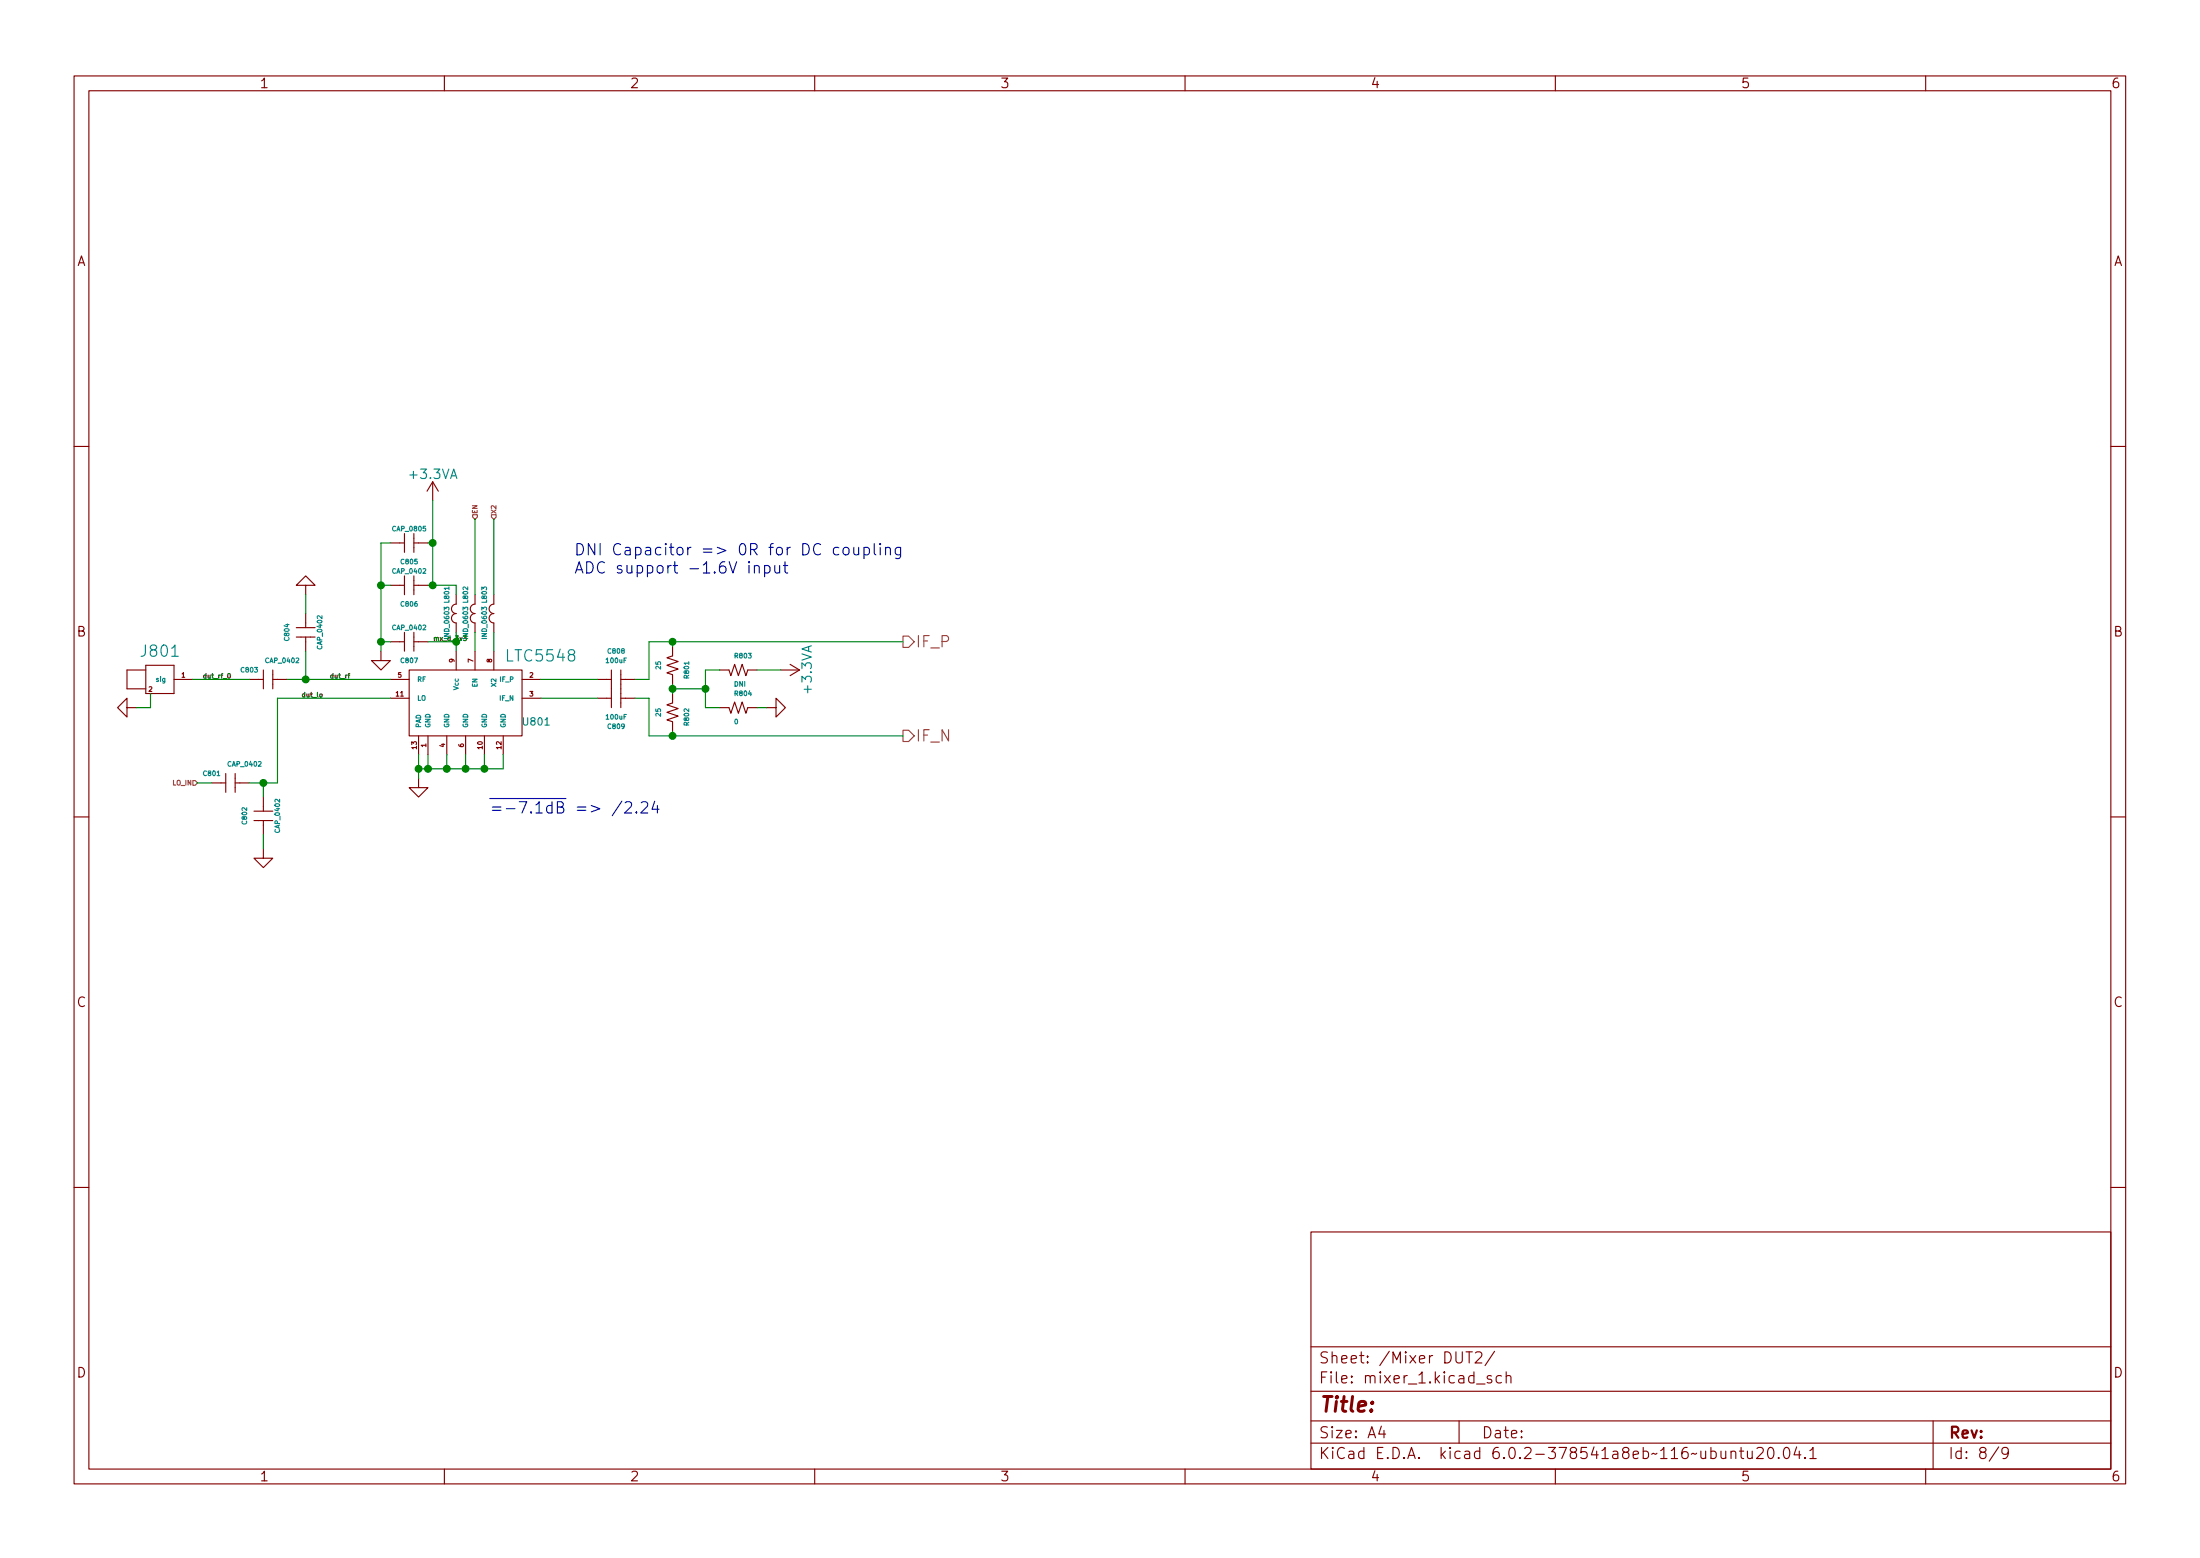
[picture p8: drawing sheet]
<svg xmlns="http://www.w3.org/2000/svg" width="297mm" height="210mm" viewBox="0 0 297 210" stroke-linecap="round" stroke-linejoin="round" font-family="sans-serif">
<g fill="none" stroke="#840000" stroke-width=".15">
<path d="M10 10.2h277v190.1h-277zM12 12.2h273v186.1h-273zM60 10.2v2M110 10.2v2M160 10.2v2M210 10.2v2M260 10.2v2M10 60.2h2M41.3 79h1.2l-1.2-1.3-1.3 1.3h1.3v1.3M52.7 73.3h1.9M52.7 79h1.9M54.6 72v2.5"/>
<path d="M54.6 77.7v2.6M55.9 72v2.5M55.9 77.7v2.6M55.9 73.3h1.9M55.9 79h1.9M58.4 65l-.7 1.3M58.4 65v2.6M58.4 65l.8 1.3M285 60.2h2M17.1 93h2.6zM17.1 90.4v2.6zM17.1 90.4h2.6z"/>
<path d="M17.1 95.5v-1.3l-1.2 1.3 1.2 1.3v-1.3h1.3M19.7 93.6h3.8zM19.7 89.8v3.8zM19.7 89.8h3.8zM23.5 89.8v3.8zM23.5 91.7h2.5M33.7 91.7h1.9M35.6 90.4v2.6M36.8 91.7h1.9M36.8 90.4v2.6M40 84.7h2.5M40 86h2.5"/>
<path d="M41.3 82.8v1.9M41.3 86v1.9M51.4 87.9v1.2h1.3l-1.3 1.3-1.2-1.3h1.2M52.7 94.2h2.5M52.7 91.7h2.5M52.7 86.6h1.9M54.6 85.3v2.6M55.2 90.4h15.3v8.9h-15.3zM55.9 86.6h1.9M55.9 85.3v2.6M56.5 99.3v2.5M57.8 99.3v2.5"/>
<path d="M60.3 99.3v2.5M61.6 80.3v1.2a.64 .64 0 0 0-.6 .7 .64 .64 0 0 0 .6 .6 .64 .64 0 0 0-.6 .6 .64 .64 0 0 0 .6 .7v1.2M61.6 87.9v2.5M62.9 99.3v2.5M64.1 80.3v1.2a.64 .64 0 0 0-.6 .7 .64 .64 0 0 0 .6 .6 .64 .64 0 0 0-.6 .6 .64 .64 0 0 0 .6 .7v1.2M64.1 87.9v2.5M65.4 99.3v2.5M66.7 80.3v1.2a.64 .64 0 0 0-.7 .7 .64 .64 0 0 0 .7 .6 .64 .64 0 0 0-.7 .6 .64 .64 0 0 0 .7 .7v1.2M66.7 87.9v2.5M67.9 99.3v2.5M70.5 94.2h2.5M70.5 91.7h2.5"/>
<path d="M80.6 94.2h1.9M80.6 91.7h1.9M82.5 90.4v5.1M83.8 94.2h1.9M83.8 90.4v5.1M83.8 91.7h1.9M90.8 93.6v1.3l-.8 .2 1.6 .5-1.6 .5 1.6 .5-1.6 .5 .8 .3v1.3M90.8 87.2v1.3l-.8 .3 1.6 .5-1.6 .5 1.6 .5-1.6 .5 .8 .3v1.2M97.2 90.4h1.2l.3 .8 .5-1.5 .5 1.5 .5-1.5 .5 1.5 .3-.8h1.2M97.2 95.5h1.2l.3 .8 .5-1.6 .5 1.6 .5-1.6 .5 1.6 .3-.8h1.2M103.5 95.5h1.3v-1.3l1.2 1.3-1.2 1.3v-1.3M105.4 90.4h2.5"/>
<path d="M106.7 89.7l1.2 .7M107.9 90.4l-1.2 .8M10 110.2h2M28.6 105.7h1.9M30.5 104.4v2.5M31.7 105.7h2M31.7 104.4v2.5M34.3 109.5h2.5M34.3 110.7h2.5M35.6 114.5v1.3h1.2l-1.2 1.3-1.3-1.3h1.3M35.6 107.6v1.9M35.6 110.7v1.9"/>
<path d="M56.5 105v1.3h1.3l-1.3 1.3-1.3-1.3h1.3M285 110.2h2M10 160.2h2M177 166.3h108v32h-108zM285 160.2h2M60 198.3v2M110 198.3v2M160 198.3v2M177 194.8h108M177 191.8h108M177 187.8h108M177 181.8h108"/>
<path d="M186.5 192.5l-.4 1h1M186.9 193v1M197 191.8v3M197.9 182.4h.9M198.4 182.4v1.5M199.2 182.6l.2-.2 .5 .1a.41 .41 0 0 1 .1 .6l-.9 .8h1M199.4 186.8h1.1M201.4 185.7l-.4-.1-.2 .2 .1 .3 .5 .1v.1v.3h-.2h-.4M201.8 182.4l-1.3 1.9M202.7 185.7l-.4-.1-.3 .3v.4l.1 .3h.2h.4M203.4 185.8a.37 .37 0 0 1 .6 0v.8M203.4 185.1v1.5"/>
<path d="M210 198.3v2M233.7 196a.37 .37 0 0 1 .7 0v.8M233.7 195.8v1M234.9 195.8h.5M235.1 195.3v1.3v.2h.3M235.9 195.8l.1 1a.41 .41 0 0 0 .6-.1M236.6 195.8v1M237.2 195.5l.2-.2 .5 .1a.41 .41 0 0 1 .1 .6l-.9 .8h1M238.8 195.5a.36 .36 0 0 1 .4-.2 .36 .36 0 0 1 .2 .3 .77 .77 0 0 1-.4 1.2 .91 .91 0 0 1-.2-1.3zM240.1 196.7l.1 .1h-.1v-.1v.1M241 195.4a.36 .36 0 0 1 .6 .2 .77 .77 0 0 1-.5 1.2 1 1 0 0 1-.1-1.4zM242.6 195.3l-.4 1h.9"/>
<path d="M242.9 195.8v1M243.7 196.7l.1 .1h-.1h-.1l.1-.1v.1M244.4 195.8l.4-.5v1.5M244.4 196.8h.8M260 198.3v2M261 191.8v6.5M269.9 195.3l-1.3 1.9M271.2 196l-.3 .3h-.3l-.3-.3v-.4l.1-.2 .5-.1 .2 .2a.99 .99 0 0 1-.4 1.3h-.3"/>
</g>
<path d="M63.8 69.5h.7v.3l-.4 .3-.3-.3zM66.4 69.5h.6v.3l-.3 .3-.3-.3zM121.9 98.5h.8l.7 .8-.7 .8h-.8zM121.9 85.8h.8l.7 .8-.7 .8h-.8zM26 105.3h.4l.3 .4-.3 .3h-.4z" fill="none" stroke="#848400" stroke-width=".15"/>
<path d="M30.8 90.9h.1a.31 .31 0 0 1 .2 .3 .31 .31 0 0 1-.3 .3l-.1-.2zM43.2 93.7l.2-.1 .1 .2-.1 .3-.2-.2zM47 91.1h.2M47.2 90.9l-.1 .1v.5M62.6 85.8h.4l-.2 .3h.1v.3h-.3" fill="none" stroke="#000" stroke-width=".15"/>
<g fill="none" stroke="#0000c2" stroke-width=".15">
<path d="M101.9 76.5a.38 .38 0 0 1 .6 0v.8M101.9 76.3v1M103.2 76.4l.5-.1 .3 .3v.4l-.2 .3h-.1h-.5M103.2 76.3v1.5M104.6 76.3l.1 1a.41 .41 0 0 0 .6-.1M105.3 76.3v1M105.8 76.3h.6M106 75.8v1.3l.1 .2h.3M113.3 73.9h-.5l-.3 .3v.4l.2 .2 .1 .1 .5-.1M114 73.9a.41 .41 0 0 1 .6 .3v.4a.41 .41 0 0 1-.4 .3 .41 .41 0 0 1-.4-.3v-.4zM115.3 73.9l.1 .9a.41 .41 0 0 0 .5-.1M115.9 73.9v1"/>
<path d="M116.7 73.9h.4l.3 .3v.4l-.2 .2-.1 .1-.4-.1M116.7 73.9v1.5M118 73.4v1.3l.3 .2M118.8 73.4v.1l.1-.1h-.1v.1M118.8 73.9v1M119.6 74a.38 .38 0 0 1 .6 .1v.8M119.6 73.9v1M121.6 73.9v1.2a.41 .41 0 0 1-.7 .2M121.6 73.9h-.4l-.3 .3v.4l.1 .2 .2 .1 .4-.1M84.4 108.3l.2-.1 .5 .1a.41 .41 0 0 1 .1 .5l-.9 .9h1M85.9 109.6h.1l-.1 .1v-.1v.1M86.6 108.3l.2-.1 .5 .1a.41 .41 0 0 1 .1 .5l-.9 .9h1"/>
<path d="M88.4 108.1l-.4 1.1h1M88.8 108.7v1"/>
</g>
<g fill="none" stroke="#008400" stroke-width=".15">
<path d="M51.4 79h1.3M52.7 73.3h-1.3v14.6M57.8 79h3.8v1.3M57.8 73.3h.6M58.4 67.6v11.4M64.1 70.1v10.2M66.7 70.1v10.2M20.3 93.6v1.9h-1.9M26 91.7h7.7M38.7 91.7h14M41.3 80.3v2.5M41.3 87.9v3.8"/>
<path d="M51.4 86.6h1.3M52.7 94.2h-15.2v11.5h-3.8M57.8 86.6h3.8M61.6 85.3v2.6M64.1 85.3v2.6M66.7 85.3v2.6M73 94.2h7.6M73 91.7h7.6M85.7 94.2h1.9v5.1h34.3M90.8 93h4.4M90.8 86.6v.6M90.8 92.3v1.3"/>
<path d="M90.8 98.7v.6M97.2 90.4h-2v5.1h2M102.2 95.5h1.3M102.2 90.4h3.2M121.9 86.6h-34.3v5.1h-1.9M26.7 105.7h1.9M35.6 105.7v1.9M35.6 112.6v1.9M56.5 101.8v3.2M57.8 101.8v2M60.3 101.8v2M62.9 101.8v2"/>
<path d="M65.4 101.8v2M67.9 101.8v2h-11.4"/>
</g>
<g fill="#008400" stroke="#008400" stroke-width=".15">
<circle cx="51.4" cy="79" r=".46"/>
<circle cx="51.4" cy="86.6" r=".46"/>
<circle cx="58.4" cy="73.3" r=".46"/>
<circle cx="61.6" cy="86.6" r=".46"/>
<circle cx="58.4" cy="79" r=".46"/>
<circle cx="90.8" cy="99.3" r=".46"/>
<circle cx="60.3" cy="103.8" r=".46"/>
<circle cx="57.8" cy="103.8" r=".46"/>
<circle cx="65.4" cy="103.8" r=".46"/>
<circle cx="62.9" cy="103.8" r=".46"/>
<circle cx="56.5" cy="103.8" r=".46"/>
<circle cx="90.8" cy="86.6" r=".46"/>
<circle cx="90.8" cy="93" r=".46"/>
<circle cx="95.2" cy="93" r=".46"/>
<circle cx="41.3" cy="91.7" r=".46"/>
<circle cx="35.6" cy="105.7" r=".46"/>
</g>
<text font-size="2.8" fill="#840000" x="178" y="190.6">Title:</text>
<g font-size="2.1" fill="#0000c2">
<text x="77.5" y="75">DNI Capacitor =&gt; 0R for DC coupling</text>
<text x="77.5" y="77.4">ADC support -1.6V input</text>
<text x="66" y="109.8">~{=-7.1dB} =&gt; /2.24</text>
</g>
<g font-size="2.1" fill="#008484">
<text x="19.2" y="88.6">J801</text>
<text x="68.6" y="89.3">LTC5548</text>
</g>
<g font-size="2.1" fill="#848400">
<text x="123.6" y="87.4">IF_P</text>
<text x="123.6" y="100.1">IF_N</text>
</g>
<g font-size="2.1" fill="#840000">
<text x="178" y="184">Sheet: /Mixer DUT2/</text>
<text x="178" y="186.7">File: mixer_1.kicad_sch</text>
<text x="178" y="196.9">KiCad E.D.A. kicad 6.0.2-378541a8eb~116~ubuntu20.04.1</text>
<text x="178" y="194.1">Size: A4</text>
<text x="200" y="194.1">Date:</text>
<text x="263" y="194.1">Rev:</text>
<text x="263" y="196.9">Id: 8/9</text>
</g>
<g font-size="1.8" fill="#840000">
<text x="35" y="11.9">1</text>
<text x="85" y="11.9">2</text>
<text x="135" y="11.9">3</text>
<text x="185" y="11.9">4</text>
<text x="235" y="11.9">5</text>
<text x="285" y="11.9">6</text>
<text x="10.3" y="35.9">A</text>
<text x="285.3" y="35.9">A</text>
<text x="10.3" y="85.9">B</text>
<text x="285.3" y="85.9">B</text>
<text x="10.3" y="135.9">C</text>
<text x="285.3" y="135.9">C</text>
<text x="10.3" y="185.9">D</text>
<text x="285.3" y="185.9">D</text>
<text x="35" y="199.9">1</text>
<text x="85" y="199.9">2</text>
<text x="135" y="199.9">3</text>
<text x="185" y="199.9">4</text>
<text x="235" y="199.9">5</text>
<text x="285" y="199.9">6</text>
</g>
<g font-size="1.8" fill="#008484">
<text x="55.4" y="64.6">+3.3VA</text>
<text x="109.6" y="93.4" transform="rotate(-90 109.6 93.4)">+3.3VA</text>
</g>
<text font-size="1.4" fill="#008484" x="70.7" y="97.9">U801</text>
<g font-size=".9" fill="#008484">
<text x="53.1" y="71.7">CAP_0805</text>
<text x="53.1" y="77.4">CAP_0402</text>
<text x="54.2" y="76.1">C805</text>
<text x="54.2" y="81.8">C806</text>
<text x="60.6" y="81.3" transform="rotate(-90 60.6 81.3)">L801</text>
<text x="63.2" y="81.3" transform="rotate(-90 63.2 81.3)">L802</text>
<text x="65.7" y="81.3" transform="rotate(-90 65.7 81.3)">L803</text>
<text x="35.9" y="89.5">CAP_0402</text>
<text x="39.1" y="86.4" transform="rotate(-90 39.1 86.4)">C804</text>
<text x="43.5" y="87.5" transform="rotate(-90 43.5 87.5)">CAP_0402</text>
<text x="53.1" y="85">CAP_0402</text>
<text x="54.2" y="89.5">C807</text>
<text x="60.6" y="86.1" transform="rotate(-90 60.6 86.1)">IND_0603</text>
<text x="63.2" y="86.1" transform="rotate(-90 63.2 86.1)">IND_0603</text>
<text x="65.7" y="86.1" transform="rotate(-90 65.7 86.1)">IND_0603</text>
<text x="81.9" y="89.5">100uF</text>
<text x="82.1" y="88.2">C808</text>
<text x="99.3" y="88.8">R803</text>
<text x="21.2" y="92">sig</text>
<text x="32.6" y="90.7">C803</text>
<text x="56.3" y="94.5">LO</text>
<text x="56.3" y="92">RF</text>
<text x="61.9" y="93" transform="rotate(-90 61.9 93)">Vcc</text>
<text x="64.5" y="92.7" transform="rotate(-90 64.5 92.7)">EN</text>
<text x="67" y="92.5" transform="rotate(-90 67 92.5)">X2</text>
<text x="67.6" y="94.5">IF_N</text>
<text x="67.6" y="92">IF_P</text>
<text x="89.2" y="90.3" transform="rotate(-90 89.2 90.3)">25</text>
<text x="93" y="91.5" transform="rotate(-90 93 91.5)">R801</text>
<text x="99.1" y="92.6">DNI</text>
<text x="99.3" y="93.9">R804</text>
<text x="56.8" y="98.3" transform="rotate(-90 56.8 98.3)">PAD</text>
<text x="58.1" y="98.3" transform="rotate(-90 58.1 98.3)">GND</text>
<text x="60.6" y="98.3" transform="rotate(-90 60.6 98.3)">GND</text>
<text x="63.2" y="98.3" transform="rotate(-90 63.2 98.3)">GND</text>
<text x="65.7" y="98.3" transform="rotate(-90 65.7 98.3)">GND</text>
<text x="68.3" y="98.3" transform="rotate(-90 68.3 98.3)">GND</text>
<text x="81.9" y="97.1">100uF</text>
<text x="82.1" y="98.4">C809</text>
<text x="89.2" y="96.6" transform="rotate(-90 89.2 96.6)">25</text>
<text x="93" y="97.8" transform="rotate(-90 93 97.8)">R802</text>
<text x="99.2" y="97.7">0</text>
<text x="27.5" y="104.7">C801</text>
<text x="30.9" y="103.4">CAP_0402</text>
<text x="33.3" y="111.2" transform="rotate(-90 33.3 111.2)">C802</text>
<text x="37.8" y="112.3" transform="rotate(-90 37.8 112.3)">CAP_0402</text>
</g>
<g font-size=".9" fill="#848400">
<text x="64.5" y="69.4" transform="rotate(-90 64.5 69.4)">EN</text>
<text x="67" y="69.4" transform="rotate(-90 67 69.4)">X2</text>
<text x="23.4" y="106">LO_IN</text>
</g>
<g font-size=".9">
<text x="58.4" y="86.5">mx_d_3v3</text>
<text x="27.3" y="91.6">dut_rf_0</text>
<text x="40.6" y="94.1">dut_lo</text>
<text x="44.4" y="91.6">dut_rf</text>
</g>
<g font-size=".9" fill="#840000">
<text x="61.3" y="89.4" transform="rotate(-90 61.3 89.4)">9</text>
<text x="63.9" y="89.4" transform="rotate(-90 63.9 89.4)">7</text>
<text x="66.4" y="89.4" transform="rotate(-90 66.4 89.4)">8</text>
<text x="20.1" y="93.3">2</text>
<text x="24.5" y="91.4">1</text>
<text x="53.5" y="94">11</text>
<text x="53.7" y="91.4">5</text>
<text x="71.5" y="91.4">2</text>
<text x="71.5" y="94">3</text>
<text x="56.3" y="101.1" transform="rotate(-90 56.3 101.1)">13</text>
<text x="57.5" y="100.8" transform="rotate(-90 57.5 100.8)">1</text>
<text x="60.1" y="100.8" transform="rotate(-90 60.1 100.8)">4</text>
<text x="62.6" y="100.8" transform="rotate(-90 62.6 100.8)">6</text>
<text x="65.2" y="101.1" transform="rotate(-90 65.2 101.1)">10</text>
<text x="67.7" y="101.1" transform="rotate(-90 67.7 101.1)">12</text>
</g>
</svg>
